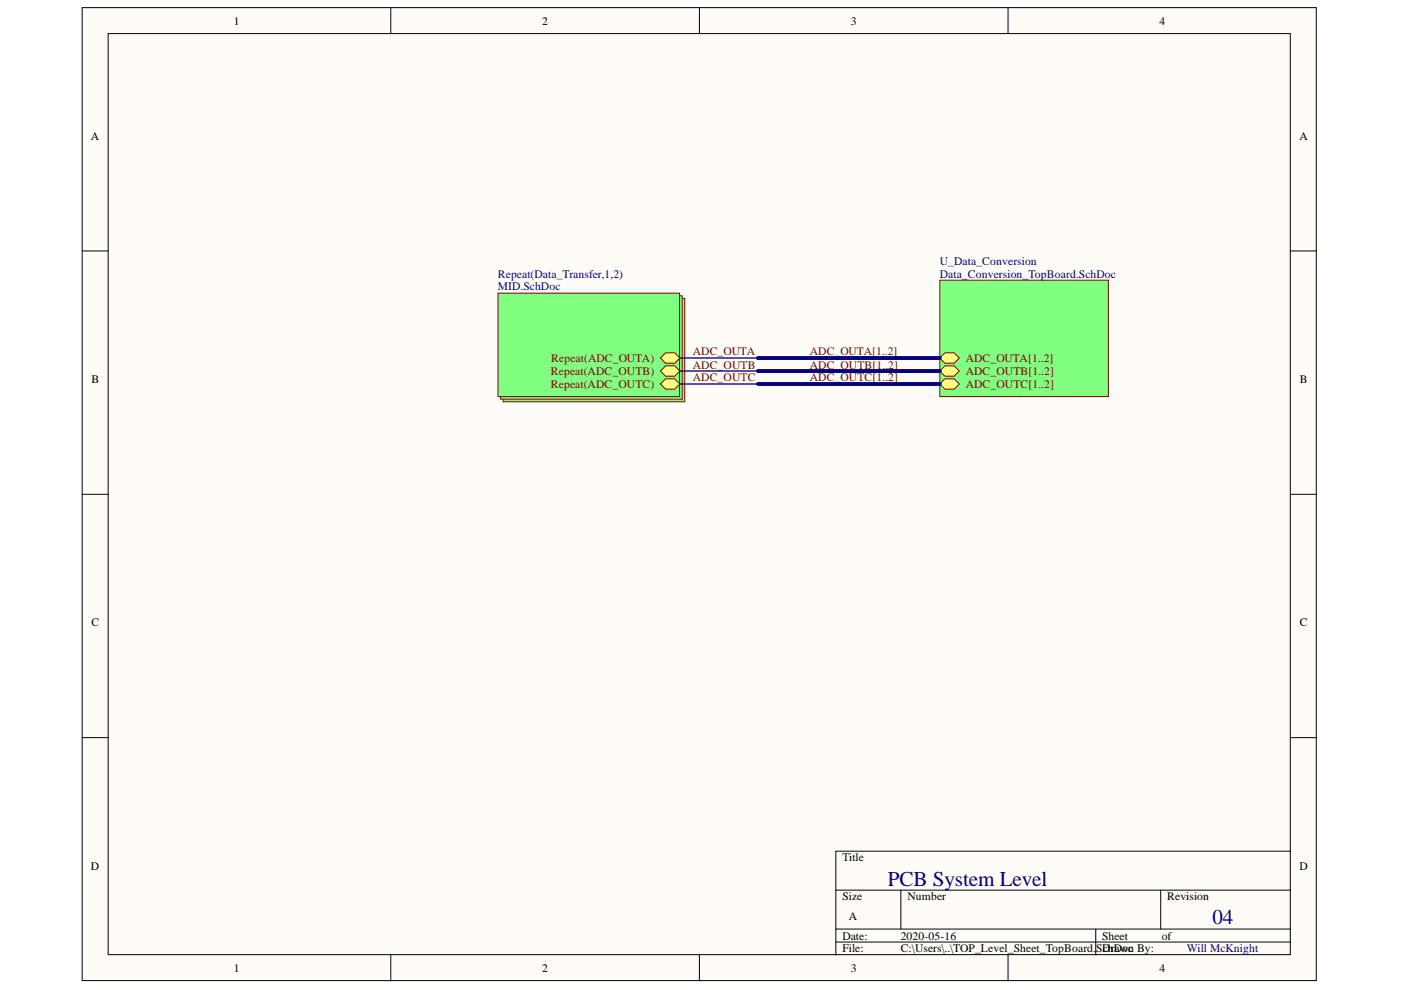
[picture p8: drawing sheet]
<svg xmlns="http://www.w3.org/2000/svg" width="297mm" height="210mm" viewBox="0 0 297 210" stroke-linecap="round" stroke-linejoin="round" font-family="sans-serif">
<g fill="#fffcf8" stroke="#000" stroke-width=".21">
<path d="M17.4 1.6h261.7v206.3h-261.7z"/>
<path d="M22.9 7.1h250.7v195.3h-250.7z"/>
</g>
<g fill="none" stroke="#000" stroke-width=".21">
<path d="M82.9 1.6v5.5M148.3 1.6v5.5M213.7 1.6v5.5M17.4 53.2h5.5M273.6 53.2h5.6M17.4 104.8h5.5M273.6 104.8h5.6M17.4 156.4h5.5M273.6 156.4h5.6M177.2 188.7h96.4M177.2 197h96.4M177.2 199.7h96.4"/>
<path d="M191 188.7v8.3M232.3 197v5.5M246.1 188.7v8.3M273.6 180.5h-96.4v22M82.9 202.5v5.5M148.3 202.5v5.5M213.7 202.5v5.5"/>
</g>
<g fill="#80ff80" stroke="#800000" stroke-width=".21">
<path d="M106.7 63.3h38.5v21.9h-38.5z"/>
<path d="M106.1 62.7h38.5v21.9h-38.5z"/>
<path d="M105.6 62.2h38.5v21.9h-38.5z"/>
</g>
<path d="M140 75.9l1.1-1.1h2l1.1 1.1-1.1 1.1h-2z" fill-rule="evenodd" fill="#ffff80"/>
<path d="M140 75.9l1.1-1.1h2l1.1 1.1-1.1 1.1h-2z" fill="none" stroke="#800000" stroke-width=".21"/>
<path d="M140 78.7l1.1-1.1h2l1.1 1.1-1.1 1.1h-2z" fill-rule="evenodd" fill="#ffff80"/>
<path d="M140 78.7l1.1-1.1h2l1.1 1.1-1.1 1.1h-2z" fill="none" stroke="#800000" stroke-width=".21"/>
<path d="M140 81.4l1.1-1.1h2l1.1 1.1-1.1 1.1h-2z" fill-rule="evenodd" fill="#ffff80"/>
<path d="M140 81.4l1.1-1.1h2l1.1 1.1-1.1 1.1h-2z" fill="none" stroke="#800000" stroke-width=".21"/>
<path d="M199.3 59.4h35.7v24.7h-35.7z" fill="#80ff80" stroke="#800000" stroke-width=".21"/>
<path d="M199.3 75.9l1.1-1.1h1.9l1.1 1.1-1.1 1.1h-1.9z" fill-rule="evenodd" fill="#ffff80"/>
<path d="M199.3 75.9l1.1-1.1h1.9l1.1 1.1-1.1 1.1h-1.9z" fill="none" stroke="#800000" stroke-width=".21"/>
<path d="M199.3 78.7l1.1-1.1h1.9l1.1 1.1-1.1 1.1h-1.9z" fill-rule="evenodd" fill="#ffff80"/>
<path d="M199.3 78.7l1.1-1.1h1.9l1.1 1.1-1.1 1.1h-1.9z" fill="none" stroke="#800000" stroke-width=".21"/>
<path d="M199.3 81.4l1.1-1.1h1.9l1.1 1.1-1.1 1.1h-1.9z" fill-rule="evenodd" fill="#ffff80"/>
<path d="M199.3 81.4l1.1-1.1h1.9l1.1 1.1-1.1 1.1h-1.9z" fill="none" stroke="#800000" stroke-width=".21"/>
<path d="M144.2 75.9h16.5M144.2 78.7h16.5M144.2 81.4h16.5" fill="none" stroke="#000080" stroke-width=".28"/>
<path d="M160.7 75.9h38.6M160.7 78.7h38.6M160.7 81.4h38.6" fill="none" stroke="#000080" stroke-width=".83"/>
<g font-size="4.5" fill="#000080">
<text x="188.3" y="187.8">PCB System Level</text>
<text x="257.1" y="196">04</text>
</g>
<g font-size="2.4">
<text x="49.6" y="5.2">1</text>
<text x="114.9" y="5.2">2</text>
<text x="180.4" y="5.2">3</text>
<text x="245.8" y="5.2">4</text>
<text x="19.3" y="29.7">A</text>
<text x="275.5" y="29.7">A</text>
<text x="19.4" y="81.2">B</text>
<text x="275.6" y="81.2">B</text>
<text x="19.4" y="132.8">C</text>
<text x="275.6" y="132.8">C</text>
<text x="19.3" y="184.4">D</text>
<text x="178.6" y="182.6">Title</text>
<text x="275.5" y="184.4">D</text>
<text x="178.6" y="190.9">Size</text>
<text x="192.4" y="190.9">Number</text>
<text x="247.5" y="190.9">Revision</text>
<text x="180" y="195.1">A</text>
<text x="178.6" y="199.2">Date:</text>
<text x="178.6" y="201.9">File:</text>
<text x="191" y="199.2">2020-05-16</text>
<text x="191" y="201.9">C:\Users\..\TOP_Level_Sheet_TopBoard.SchDoc</text>
<text x="233.7" y="199.2">Sheet</text>
<text x="233.7" y="201.9">Drawn By:</text>
<text x="246.3" y="199.2">of</text>
<text x="49.6" y="206">1</text>
<text x="114.9" y="206">2</text>
<text x="180.4" y="206">3</text>
<text x="245.8" y="206">4</text>
</g>
<g font-size="2.4" fill="#000080">
<text x="105.5" y="58.9">Repeat(Data_Transfer,1,2)</text>
<text x="199.2" y="56.1">U_Data_Conversion</text>
<text x="199.2" y="58.9">Data_Conversion_TopBoard.SchDoc</text>
<text x="105.5" y="61.6">MID.SchDoc</text>
<text x="251.6" y="201.9">Will McKnight</text>
</g>
<g font-size="2.4" fill="#800000">
<text x="116.9" y="76.7">Repeat(ADC_OUTA)</text>
<text x="146.9" y="75.4">ADC_OUTA</text>
<text x="171.7" y="75.4">ADC_OUTA[1..2]</text>
<text x="204.7" y="76.7">ADC_OUTA[1..2]</text>
<text x="116.8" y="79.5">Repeat(ADC_OUTB)</text>
<text x="116.8" y="82.3">Repeat(ADC_OUTC)</text>
<text x="146.9" y="78.1">ADC_OUTB</text>
<text x="146.9" y="80.8">ADC_OUTC</text>
<text x="171.7" y="78.1">ADC_OUTB[1..2]</text>
<text x="171.7" y="80.8">ADC_OUTC[1..2]</text>
<text x="204.7" y="79.5">ADC_OUTB[1..2]</text>
<text x="204.7" y="82.3">ADC_OUTC[1..2]</text>
</g>
</svg>
